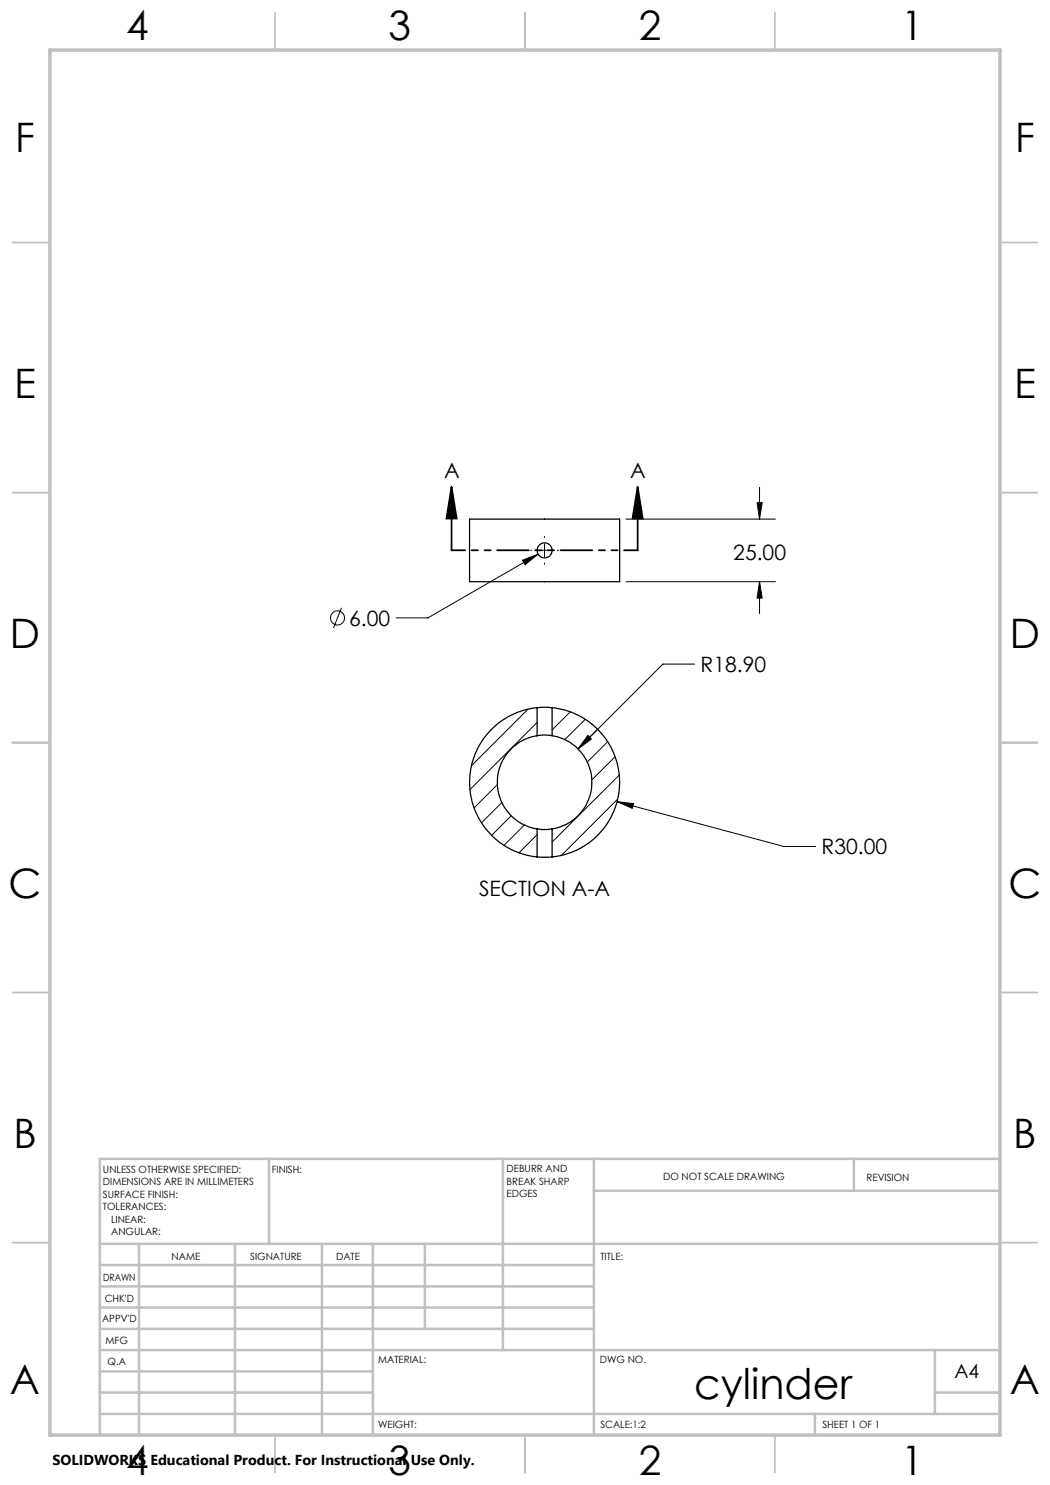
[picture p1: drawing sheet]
<svg xmlns="http://www.w3.org/2000/svg" width="210mm" height="297mm" viewBox="0 0 210 297" stroke-linecap="round" stroke-linejoin="round" font-family="sans-serif">
<g fill="none" stroke="#000" stroke-width=".2">
<path d="M151.9 97.5v6.3M104.5 112l3.1-1.2-2.6 2.1zM106.2 110.1h.2M107.6 110.8l-22 12.8h-6.4M107.6 110.1h2.6M108.9 107.3v.2M108.9 108.8v2.5M108.9 112.6v.3M111.4 110.1h.3M125.2 116.3h29.9M125.2 103.8h29.9M151.4 100.5h1l-.5 3.3z"/>
<path d="M151.9 116.3l.5 3.3h-1zM151.9 116.3v6.4M68.3 121.6l-1.6 4M138.9 132.8h-6.3l-17 17M99.5 156.9l-4.7 4.7M105.6 141.8l-11.3 11.3M107.4 144.5l-13.4 13.4M114.1 142.4l-3.7 3.6M117.1 143.9l-4.1 4M117.6 147.1l.7 .7-2.7 2zM121.5 148.3l-4 4.1M123 151.3l-4.6 4.7"/>
<path d="M123.5 159.8l-11.2 11.3M123.9 155l-13.5 13.4M100.4 160.5l-4.1 4.1M102.2 163.2l-3.9 3.9M104.9 165l-4.1 4.1M107.4 166.9l-3.6 3.7M123.4 160.3l3.3 .4-.2 1zM123.4 160.3l33.4 9h6.3"/>
<circle cx="67.5" cy="123.6" r="1.41"/>
</g>
<path d="M90.3 97.4l1 6.3h-2zM90.3 97.4v12.7M127.5 97.4l1.1 6.3h-2.1zM127.5 97.4v12.7" fill="none" stroke="#000" stroke-width=".35"/>
<path d="M127.5 110.1h-37.2" fill="none" stroke="#000" stroke-width=".35" stroke-dasharray="6.3 1.3 1.3 1.3 1.3 1.3" stroke-dashoffset="3.6"/>
<g fill="none" stroke="#c0c0c0" stroke-width=".35">
<path d="M55 2.5v7.5M105 2.5v7.5M155 2.5v7.5M2.5 48.5h7.5M200 48.5h7.5M2.5 98.5h7.5M200 98.5h7.5M2.5 148.5h7.5M200 148.5h7.5M2.5 198.5h7.5M200 198.5h7.5M2.5 248.5h7.5"/>
<path d="M200 248.5h7.5M55 287v7.5M105 287v7.5M155 287v7.5"/>
</g>
<g fill="none" stroke="#c0c0c0" stroke-width=".5">
<path d="M53.8 231.8v17M100.6 231.8v38.2M118.8 231.8v55.2M118.8 238.2h81.2M170.8 231.8v6.4M200 231.8h-180v55.2M20 248.8h180M20 257.3h98.8M20 253h98.8M27.8 248.8v38.2M47 248.8v38.2M64.4 248.8v38.2"/>
<path d="M74.6 248.8v38.2M85 248.8v17M20 265.8h98.8M20 261.5h98.8M20 278.5h54.6M20 274.3h54.6M20 270h180M187 278.5h13M187 270v12.8M20 282.8h180M163 282.8v4.2"/>
</g>
<path d="M10 10h190v277h-190z" fill="none" stroke="#c0c0c0" stroke-width=".7"/>
<g fill="#000">
<path d="M127.5 97.4l1.1 6.3h-2.1zM90.3 97.4l1 6.3h-2z"/>
<path d="M104.5 112l.5 .9 2.6-2.1zM151.9 116.3l.5 3.3h-1zM151.4 100.5h1l-.5 3.3zM123.4 160.3l3.1 1.4 .2-1zM117.6 147.1l-2 2.7 2.7-2z"/>
</g>
<g fill="none" stroke="#000" stroke-width=".25">
<path d="M93.9 103.8h30v12.5h-30zM107.4 141.5h3M107.4 147.1l1.3-.1 1.7 .1M107.4 141.5a15 15 0 0 0-13.5 15 15 15 0 0 0 13.5 14.9M107.4 147.1a9.5 9.5 0 0 0-7.9 9.4 9.5 9.5 0 0 0 7.9 9.3M107.4 141.5v5.6M110.4 141.5a15 15 0 0 1 13.5 15 15 15 0 0 1-13.5 14.9M110.4 147.1a9.5 9.5 0 0 1 8 9.4 9.5 9.5 0 0 1-8 9.3M110.4 141.5v5.6M107.4 171.4h3M107.4 165.8l.9 .1 2.1-.1M107.4 165.8v5.6"/>
<path d="M110.4 165.8v5.6"/>
<circle cx="108.9" cy="110.1" r="1.5"/>
</g>
<text font-size="8.5" x="138.8" y="279.7">cylinder</text>
<g font-size="8.1">
<text x="25.2" y="8">4</text>
<text x="77.7" y="8">3</text>
<text x="127.7" y="8">2</text>
<text x="180.2" y="8">1</text>
<text x="3" y="30.4">F</text>
<text x="203" y="30.4">F</text>
<text x="2.8" y="79.6">E</text>
<text x="202.8" y="79.6">E</text>
<text x="2" y="129.6">D</text>
<text x="202" y="129.6">D</text>
<text x="1.7" y="179.6">C</text>
<text x="201.7" y="179.6">C</text>
<text x="2.7" y="229.6">B</text>
<text x="202.7" y="229.6">B</text>
<text x="2" y="278.9">A</text>
<text x="202" y="278.9">A</text>
<text x="25.2" y="295">4</text>
<text x="77.7" y="295">3</text>
<text x="127.7" y="295">2</text>
<text x="180.2" y="295">1</text>
</g>
<g font-size="4.2">
<text x="88.8" y="95.6">A</text>
<text x="126" y="95.6">A</text>
<text x="146.7" y="112">25.00</text>
<text x="69.9" y="125.1">6.00</text>
<text x="140.1" y="134.4">R18.90</text>
<text x="164.3" y="170.9">R30.00</text>
<text x="95.8" y="179.3">SECTION A-A</text>
</g>
<text font-size="3.9" x="190.9" y="275.5">A4</text>
<text font-size="2.9" x="10.5" y="292.9">SOLIDWORKS Educational Product. For Instructional Use Only.</text>
<g font-size="2">
<text x="20.6" y="234.6">UNLESS OTHERWISE SPECIFIED:</text>
<text x="20.6" y="237.1">DIMENSIONS ARE IN MILLIMETERS</text>
<text x="20.6" y="239.6">SURFACE FINISH:</text>
<text x="54.4" y="234.6">FINISH:</text>
<text x="101.3" y="234.5">DEBURR AND</text>
<text x="101.3" y="237">BREAK SHARP</text>
<text x="101.3" y="239.5">EDGES</text>
<text x="132.6" y="236">DO NOT SCALE DRAWING</text>
<text x="173.3" y="236.2">REVISION</text>
<text x="20.6" y="242.1">TOLERANCES:</text>
<text x="22.2" y="244.6">LINEAR:</text>
<text x="22.2" y="247.1">ANGULAR:</text>
<text x="34.3" y="252">NAME</text>
<text x="50" y="251.9">SIGNATURE</text>
<text x="67.2" y="251.9">DATE</text>
<text x="120.1" y="251.9">TITLE:</text>
<text x="20.6" y="256.1">DRAWN</text>
<text x="20.9" y="260.3">CHK'D</text>
<text x="20.4" y="264.4">APPV'D</text>
<text x="21.1" y="268.8">MFG</text>
<text x="21.5" y="273">Q.A</text>
<text x="75.6" y="272.5">MATERIAL:</text>
<text x="120" y="272.5">DWG NO.</text>
<text x="75.6" y="285.5">WEIGHT:</text>
<text x="120.1" y="285.6">SCALE:1:2</text>
<text x="164.5" y="285.6">SHEET 1 OF 1</text>
</g>
</svg>
